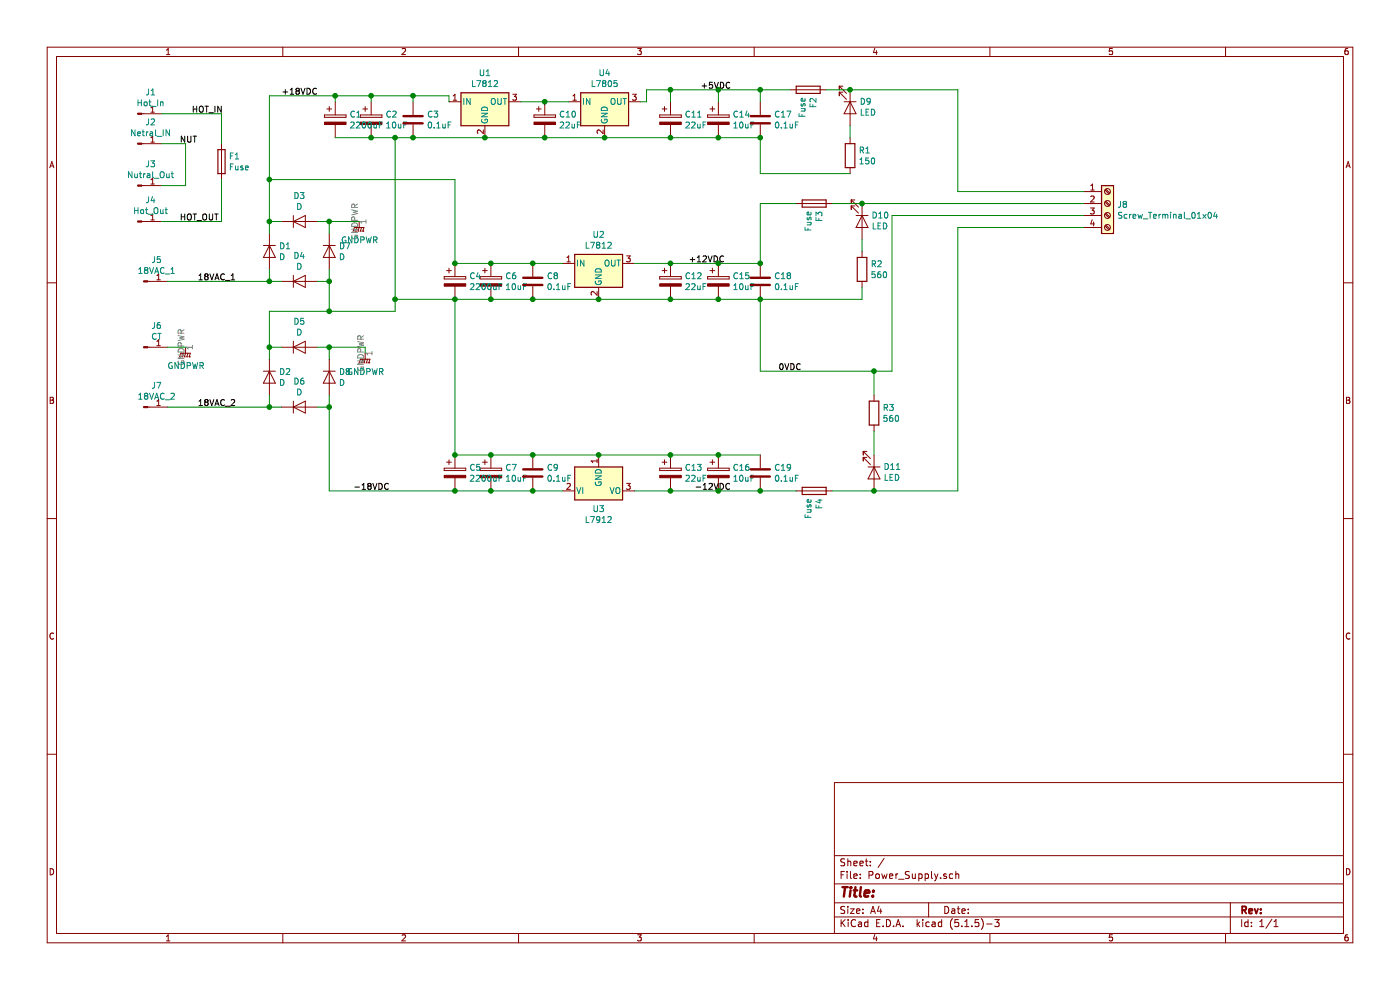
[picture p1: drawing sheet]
EESchema Schematic File Version 4
EELAYER 30 0
EELAYER END
$Descr A4 11693 8268
encoding utf-8
Sheet 1 1
Title ""
Date ""
Rev ""
Comp ""
Comment1 ""
Comment2 ""
Comment3 ""
Comment4 ""
$EndDescr
$Comp
L Device:Fuse F1
U 1 1
P 1850 1350
F 0 "F1" H 1910 1396 50  0000 L CNN
F 1 "Fuse" H 1910 1305 50  0000 L CNN
F 2 "Fuse_Holders_and_Fuses:Fuseholder5x20_horiz_open_inline_Type-I" V 1780 1350 50  0001 C CNN
F 3 "~" H 1850 1350 50  0001 C CNN
	1    1850 1350
	1    0    0    -1  
$EndComp
$Comp
L Device:C C9
U 1 1
P 4450 3950
F 0 "C9" H 4565 3996 50  0000 L CNN
F 1 "0.1uF" H 4565 3905 50  0000 L CNN
F 2 "Capacitors_SMD:C_1206_HandSoldering" H 4488 3800 50  0001 C CNN
F 3 "~" H 4450 3950 50  0001 C CNN
	1    4450 3950
	1    0    0    -1  
$EndComp
$Comp
L Device:C C8
U 1 1
P 4450 2350
F 0 "C8" H 4565 2396 50  0000 L CNN
F 1 "0.1uF " H 4565 2305 50  0000 L CNN
F 2 "Capacitors_SMD:C_1206_HandSoldering" H 4488 2200 50  0001 C CNN
F 3 "~" H 4450 2350 50  0001 C CNN
	1    4450 2350
	1    0    0    -1  
$EndComp
$Comp
L Device:C C18
U 1 1
P 6350 2350
F 0 "C18" H 6465 2396 50  0000 L CNN
F 1 "0.1uF" H 6465 2305 50  0000 L CNN
F 2 "Capacitors_SMD:C_1206_HandSoldering" H 6388 2200 50  0001 C CNN
F 3 "~" H 6350 2350 50  0001 C CNN
	1    6350 2350
	1    0    0    -1  
$EndComp
$Comp
L Device:C C19
U 1 1
P 6350 3950
F 0 "C19" H 6465 3996 50  0000 L CNN
F 1 "0.1uF" H 6465 3905 50  0000 L CNN
F 2 "Capacitors_SMD:C_1206_HandSoldering" H 6388 3800 50  0001 C CNN
F 3 "~" H 6350 3950 50  0001 C CNN
	1    6350 3950
	1    0    0    -1  
$EndComp
$Comp
L Regulator_Linear:L7812 U2
U 1 1
P 5000 2200
F 0 "U2" H 5000 2442 50  0000 C CNN
F 1 "L7812" H 5000 2351 50  0000 C CNN
F 2 "TO_SOT_Packages_SMD:TO-252-2" H 5025 2050 50  0001 L CIN
F 3 "http://www.st.com/content/ccc/resource/technical/document/datasheet/41/4f/b3/b0/12/d4/47/88/CD00000444.pdf/files/CD00000444.pdf/jcr:content/translations/en.CD00000444.pdf" H 5000 2150 50  0001 C CNN
	1    5000 2200
	1    0    0    -1  
$EndComp
$Comp
L Regulator_Linear:L7912 U3
U 1 1
P 5000 4100
F 0 "U3" H 5000 3951 50  0000 C CNN
F 1 "L7912" H 5000 3860 50  0000 C CNN
F 2 "TO_SOT_Packages_SMD:TO-263-2" H 5000 3900 50  0001 C CIN
F 3 "http://www.st.com/content/ccc/resource/technical/document/datasheet/c9/16/86/41/c7/2b/45/f2/CD00000450.pdf/files/CD00000450.pdf/jcr:content/translations/en.CD00000450.pdf" H 5000 4100 50  0001 C CNN
	1    5000 4100
	1    0    0    -1  
$EndComp
$Comp
L Device:CP C4
U 1 1
P 3800 2350
F 0 "C4" H 3918 2396 50  0000 L CNN
F 1 "2200uF" H 3918 2305 50  0000 L CNN
F 2 "Custom_Library:CP_Elec_18 x 21.5" H 3838 2200 50  0001 C CNN
F 3 "~" H 3800 2350 50  0001 C CNN
	1    3800 2350
	1    0    0    -1  
$EndComp
$Comp
L Device:CP C5
U 1 1
P 3800 3950
F 0 "C5" H 3918 3996 50  0000 L CNN
F 1 "2200uF" H 3918 3905 50  0000 L CNN
F 2 "Custom_Library:CP_Elec_18 x 21.5" H 3838 3800 50  0001 C CNN
F 3 "~" H 3800 3950 50  0001 C CNN
	1    3800 3950
	1    0    0    -1  
$EndComp
$Comp
L Device:R R3
U 1 1
P 7300 3450
F 0 "R3" H 7370 3496 50  0000 L CNN
F 1 "560" H 7370 3405 50  0000 L CNN
F 2 "Resistors_SMD:R_1210_HandSoldering" V 7230 3450 50  0001 C CNN
F 3 "~" H 7300 3450 50  0001 C CNN
	1    7300 3450
	1    0    0    -1  
$EndComp
$Comp
L Device:R R2
U 1 1
P 7200 2250
F 0 "R2" H 7270 2296 50  0000 L CNN
F 1 "560" H 7270 2205 50  0000 L CNN
F 2 "Resistors_SMD:R_1210_HandSoldering" V 7130 2250 50  0001 C CNN
F 3 "~" H 7200 2250 50  0001 C CNN
	1    7200 2250
	1    0    0    -1  
$EndComp
$Comp
L Device:LED D10
U 1 1
P 7200 1850
F 0 "D10" V 7147 1928 50  0000 L CNN
F 1 "LED" V 7238 1928 50  0000 L CNN
F 2 "LEDs:LED_1206_HandSoldering" H 7200 1850 50  0001 C CNN
F 3 "~" H 7200 1850 50  0001 C CNN
	1    7200 1850
	0    1    1    0   
$EndComp
$Comp
L Device:LED D11
U 1 1
P 7300 3950
F 0 "D11" V 7247 4028 50  0000 L CNN
F 1 "LED" V 7338 4028 50  0000 L CNN
F 2 "LEDs:LED_1206_HandSoldering" H 7300 3950 50  0001 C CNN
F 3 "~" H 7300 3950 50  0001 C CNN
	1    7300 3950
	0    1    1    0   
$EndComp
$Comp
L Connector:Conn_01x01_Male J7
U 1 1
P 1200 3400
F 0 "J7" H 1308 3581 50  0000 C CNN
F 1 "18VAC_2" H 1308 3490 50  0000 C CNN
F 2 "Custom_Library:TAB_Conn" H 1200 3400 50  0001 C CNN
F 3 "~" H 1200 3400 50  0001 C CNN
	1    1200 3400
	1    0    0    -1  
$EndComp
$Comp
L Connector:Conn_01x01_Male J6
U 1 1
P 1200 2900
F 0 "J6" H 1308 3081 50  0000 C CNN
F 1 "CT" H 1308 2990 50  0000 C CNN
F 2 "Custom_Library:TAB_Conn" H 1200 2900 50  0001 C CNN
F 3 "~" H 1200 2900 50  0001 C CNN
	1    1200 2900
	1    0    0    -1  
$EndComp
$Comp
L Connector:Conn_01x01_Male J1
U 1 1
P 1150 950
F 0 "J1" H 1258 1131 50  0000 C CNN
F 1 "Hot_In" H 1258 1040 50  0000 C CNN
F 2 "Custom_Library:TAB_Conn" H 1150 950 50  0001 C CNN
F 3 "~" H 1150 950 50  0001 C CNN
	1    1150 950 
	1    0    0    -1  
$EndComp
$Comp
L Connector:Conn_01x01_Male J2
U 1 1
P 1150 1200
F 0 "J2" H 1258 1381 50  0000 C CNN
F 1 "Netral_IN" H 1258 1290 50  0000 C CNN
F 2 "Custom_Library:TAB_Conn" H 1150 1200 50  0001 C CNN
F 3 "~" H 1150 1200 50  0001 C CNN
	1    1150 1200
	1    0    0    -1  
$EndComp
$Comp
L Connector:Conn_01x01_Male J3
U 1 1
P 1150 1550
F 0 "J3" H 1258 1731 50  0000 C CNN
F 1 "Nutral_Out" H 1258 1640 50  0000 C CNN
F 2 "Custom_Library:TAB_Conn" H 1150 1550 50  0001 C CNN
F 3 "~" H 1150 1550 50  0001 C CNN
	1    1150 1550
	1    0    0    -1  
$EndComp
$Comp
L Connector:Conn_01x01_Male J4
U 1 1
P 1150 1850
F 0 "J4" H 1258 2031 50  0000 C CNN
F 1 "Hot_Out" H 1258 1940 50  0000 C CNN
F 2 "Custom_Library:TAB_Conn" H 1150 1850 50  0001 C CNN
F 3 "~" H 1150 1850 50  0001 C CNN
	1    1150 1850
	1    0    0    -1  
$EndComp
$Comp
L Connector:Conn_01x01_Male J5
U 1 1
P 1200 2350
F 0 "J5" H 1308 2531 50  0000 C CNN
F 1 "18VAC_1" H 1308 2440 50  0000 C CNN
F 2 "Custom_Library:TAB_Conn" H 1200 2350 50  0001 C CNN
F 3 "~" H 1200 2350 50  0001 C CNN
	1    1200 2350
	1    0    0    -1  
$EndComp
Wire Wire Line
	1350 950  1850 950 
Wire Wire Line
	1850 950  1850 1200
Wire Wire Line
	1850 1500 1850 1850
Wire Wire Line
	1850 1850 1350 1850
Wire Wire Line
	1350 1200 1550 1200
Wire Wire Line
	1550 1200 1550 1550
Wire Wire Line
	1550 1550 1350 1550
$Comp
L power:GNDPWR #PWR0101
U 1 1
P 1550 2900
F 0 "#PWR0101" H 1550 2700 50  0001 C CNN
F 1 "GNDPWR" H 1554 2746 50  0000 C CNN
F 2 "" H 1550 2850 50  0001 C CNN
F 3 "" H 1550 2850 50  0001 C CNN
	1    1550 2900
	1    0    0    -1  
$EndComp
$Comp
L Device:D D1
U 1 1
P 2250 2100
F 0 "D1" V 2204 2179 50  0000 L CNN
F 1 "D" V 2295 2179 50  0000 L CNN
F 2 "Diodes_SMD:D_SMB" H 2250 2100 50  0001 C CNN
F 3 "~" H 2250 2100 50  0001 C CNN
	1    2250 2100
	0    1    1    0   
$EndComp
$Comp
L Device:D D3
U 1 1
P 2500 1850
F 0 "D3" H 2500 2066 50  0000 C CNN
F 1 "D" H 2500 1975 50  0000 C CNN
F 2 "Diodes_SMD:D_SMB" H 2500 1850 50  0001 C CNN
F 3 "~" H 2500 1850 50  0001 C CNN
	1    2500 1850
	1    0    0    -1  
$EndComp
$Comp
L Device:D D4
U 1 1
P 2500 2350
F 0 "D4" H 2500 2566 50  0000 C CNN
F 1 "D" H 2500 2475 50  0000 C CNN
F 2 "Diodes_SMD:D_SMB" H 2500 2350 50  0001 C CNN
F 3 "~" H 2500 2350 50  0001 C CNN
	1    2500 2350
	1    0    0    -1  
$EndComp
$Comp
L Device:D D7
U 1 1
P 2750 2100
F 0 "D7" V 2704 2179 50  0000 L CNN
F 1 "D" V 2795 2179 50  0000 L CNN
F 2 "Diodes_SMD:D_SMB" H 2750 2100 50  0001 C CNN
F 3 "~" H 2750 2100 50  0001 C CNN
	1    2750 2100
	0    1    1    0   
$EndComp
Wire Wire Line
	2250 1950 2250 1850
Wire Wire Line
	2250 1850 2350 1850
Wire Wire Line
	2650 1850 2750 1850
Wire Wire Line
	2750 1850 2750 1950
Wire Wire Line
	2750 2250 2750 2350
Wire Wire Line
	2750 2350 2650 2350
Wire Wire Line
	2350 2350 2250 2350
$Comp
L Device:D D2
U 1 1
P 2250 3150
F 0 "D2" V 2204 3229 50  0000 L CNN
F 1 "D" V 2295 3229 50  0000 L CNN
F 2 "Diodes_SMD:D_SMB" H 2250 3150 50  0001 C CNN
F 3 "~" H 2250 3150 50  0001 C CNN
	1    2250 3150
	0    1    1    0   
$EndComp
$Comp
L Device:D D5
U 1 1
P 2500 2900
F 0 "D5" H 2500 3116 50  0000 C CNN
F 1 "D" H 2500 3025 50  0000 C CNN
F 2 "Diodes_SMD:D_SMB" H 2500 2900 50  0001 C CNN
F 3 "~" H 2500 2900 50  0001 C CNN
	1    2500 2900
	1    0    0    -1  
$EndComp
$Comp
L Device:D D6
U 1 1
P 2500 3400
F 0 "D6" H 2500 3616 50  0000 C CNN
F 1 "D" H 2500 3525 50  0000 C CNN
F 2 "Diodes_SMD:D_SMB" H 2500 3400 50  0001 C CNN
F 3 "~" H 2500 3400 50  0001 C CNN
	1    2500 3400
	1    0    0    -1  
$EndComp
$Comp
L Device:D D8
U 1 1
P 2750 3150
F 0 "D8" V 2704 3229 50  0000 L CNN
F 1 "D" V 2795 3229 50  0000 L CNN
F 2 "Diodes_SMD:D_SMB" H 2750 3150 50  0001 C CNN
F 3 "~" H 2750 3150 50  0001 C CNN
	1    2750 3150
	0    1    1    0   
$EndComp
Wire Wire Line
	2250 3000 2250 2900
Wire Wire Line
	2250 2900 2350 2900
Wire Wire Line
	2650 2900 2750 2900
Wire Wire Line
	2750 2900 2750 3000
Wire Wire Line
	2750 3300 2750 3400
Wire Wire Line
	2750 3400 2650 3400
Wire Wire Line
	2350 3400 2250 3400
Wire Wire Line
	2250 3400 2250 3300
$Comp
L power:GNDPWR #PWR0102
U 1 1
P 3050 2950
F 0 "#PWR0102" H 3050 2750 50  0001 C CNN
F 1 "GNDPWR" H 3054 2796 50  0000 C CNN
F 2 "" H 3050 2900 50  0001 C CNN
F 3 "" H 3050 2900 50  0001 C CNN
	1    3050 2950
	1    0    0    -1  
$EndComp
$Comp
L power:GNDPWR #PWR0103
U 1 1
P 3000 1850
F 0 "#PWR0103" H 3000 1650 50  0001 C CNN
F 1 "GNDPWR" H 3004 1696 50  0000 C CNN
F 2 "" H 3000 1800 50  0001 C CNN
F 3 "" H 3000 1800 50  0001 C CNN
	1    3000 1850
	1    0    0    -1  
$EndComp
Wire Wire Line
	1400 2900 1550 2900
Wire Wire Line
	1400 3400 2250 3400
Connection ~ 2250 3400
Wire Wire Line
	2750 2900 3050 2900
Wire Wire Line
	3050 2900 3050 2950
Connection ~ 2750 2900
Wire Wire Line
	2250 2900 2250 2600
Wire Wire Line
	2250 2600 2750 2600
Wire Wire Line
	2750 2600 2750 2350
Connection ~ 2250 2900
Connection ~ 2750 2350
Wire Wire Line
	2250 2350 2250 2250
Wire Wire Line
	1400 2350 2250 2350
Connection ~ 2250 2350
Wire Wire Line
	2750 1850 3000 1850
Connection ~ 2750 1850
$Comp
L Device:CP C12
U 1 1
P 5600 2350
F 0 "C12" H 5718 2396 50  0000 L CNN
F 1 "22uF" H 5718 2305 50  0000 L CNN
F 2 "Capacitors_SMD:CP_Elec_6.3x5.7" H 5638 2200 50  0001 C CNN
F 3 "~" H 5600 2350 50  0001 C CNN
	1    5600 2350
	1    0    0    -1  
$EndComp
$Comp
L Device:CP C13
U 1 1
P 5600 3950
F 0 "C13" H 5718 3996 50  0000 L CNN
F 1 "22uF" H 5718 3905 50  0000 L CNN
F 2 "Capacitors_SMD:CP_Elec_6.3x5.7" H 5638 3800 50  0001 C CNN
F 3 "~" H 5600 3950 50  0001 C CNN
	1    5600 3950
	1    0    0    -1  
$EndComp
$Comp
L Device:C C3
U 1 1
P 3450 1000
F 0 "C3" H 3565 1046 50  0000 L CNN
F 1 "0.1uF" H 3565 955 50  0000 L CNN
F 2 "Capacitors_SMD:C_1206_HandSoldering" H 3488 850 50  0001 C CNN
F 3 "~" H 3450 1000 50  0001 C CNN
	1    3450 1000
	1    0    0    -1  
$EndComp
$Comp
L Device:C C17
U 1 1
P 6350 1000
F 0 "C17" H 6465 1046 50  0000 L CNN
F 1 "0.1uF" H 6465 955 50  0000 L CNN
F 2 "Capacitors_SMD:C_1206_HandSoldering" H 6388 850 50  0001 C CNN
F 3 "~" H 6350 1000 50  0001 C CNN
	1    6350 1000
	1    0    0    -1  
$EndComp
$Comp
L Device:CP C1
U 1 1
P 2800 1000
F 0 "C1" H 2918 1046 50  0000 L CNN
F 1 "2200uF" H 2918 955 50  0000 L CNN
F 2 "Custom_Library:CP_Elec_18 x 21.5" H 2838 850 50  0001 C CNN
F 3 "~" H 2800 1000 50  0001 C CNN
	1    2800 1000
	1    0    0    -1  
$EndComp
$Comp
L Device:R R1
U 1 1
P 7100 1300
F 0 "R1" H 7170 1346 50  0000 L CNN
F 1 "150" H 7170 1255 50  0000 L CNN
F 2 "Resistors_SMD:R_1210_HandSoldering" V 7030 1300 50  0001 C CNN
F 3 "~" H 7100 1300 50  0001 C CNN
	1    7100 1300
	1    0    0    -1  
$EndComp
$Comp
L Device:LED D9
U 1 1
P 7100 900
F 0 "D9" V 7047 978 50  0000 L CNN
F 1 "LED" V 7138 978 50  0000 L CNN
F 2 "LEDs:LED_1206_HandSoldering" H 7100 900 50  0001 C CNN
F 3 "~" H 7100 900 50  0001 C CNN
	1    7100 900 
	0    1    1    0   
$EndComp
$Comp
L Device:CP C11
U 1 1
P 5600 1000
F 0 "C11" H 5718 1046 50  0000 L CNN
F 1 "22uF" H 5718 955 50  0000 L CNN
F 2 "Capacitors_SMD:CP_Elec_6.3x5.7" H 5638 850 50  0001 C CNN
F 3 "~" H 5600 1000 50  0001 C CNN
	1    5600 1000
	1    0    0    -1  
$EndComp
$Comp
L Regulator_Linear:L7805 U4
U 1 1
P 5050 850
F 0 "U4" H 5050 1092 50  0000 C CNN
F 1 "L7805" H 5050 1001 50  0000 C CNN
F 2 "TO_SOT_Packages_SMD:TO-252-2" H 5075 700 50  0001 L CIN
F 3 "http://www.st.com/content/ccc/resource/technical/document/datasheet/41/4f/b3/b0/12/d4/47/88/CD00000444.pdf/files/CD00000444.pdf/jcr:content/translations/en.CD00000444.pdf" H 5050 800 50  0001 C CNN
	1    5050 850 
	1    0    0    -1  
$EndComp
$Comp
L Regulator_Linear:L7812 U1
U 1 1
P 4050 850
F 0 "U1" H 4050 1092 50  0000 C CNN
F 1 "L7812" H 4050 1001 50  0000 C CNN
F 2 "TO_SOT_Packages_SMD:TO-252-2" H 4075 700 50  0001 L CIN
F 3 "http://www.st.com/content/ccc/resource/technical/document/datasheet/41/4f/b3/b0/12/d4/47/88/CD00000444.pdf/files/CD00000444.pdf/jcr:content/translations/en.CD00000444.pdf" H 4050 800 50  0001 C CNN
	1    4050 850 
	1    0    0    -1  
$EndComp
$Comp
L Device:CP C10
U 1 1
P 4550 1000
F 0 "C10" H 4668 1046 50  0000 L CNN
F 1 "22uF" H 4668 955 50  0000 L CNN
F 2 "Capacitors_SMD:CP_Elec_6.3x5.7" H 4588 850 50  0001 C CNN
F 3 "~" H 4550 1000 50  0001 C CNN
	1    4550 1000
	1    0    0    -1  
$EndComp
Wire Wire Line
	2250 1850 2250 1500
Wire Wire Line
	2250 800  2800 800 
Wire Wire Line
	3750 800  3750 850 
Connection ~ 2250 1850
Wire Wire Line
	2800 850  2800 800 
Connection ~ 2800 800 
Wire Wire Line
	3450 850  3450 800 
Connection ~ 3450 800 
Wire Wire Line
	3450 800  3750 800 
Wire Wire Line
	4350 850  4550 850 
Wire Wire Line
	4750 850  4550 850 
Connection ~ 4550 850 
Wire Wire Line
	4050 1150 3450 1150
Wire Wire Line
	3450 1150 3300 1150
Connection ~ 3450 1150
Wire Wire Line
	2750 2600 3300 2600
Wire Wire Line
	3300 2600 3300 2500
Connection ~ 2750 2600
Connection ~ 3300 1150
Wire Wire Line
	4050 1150 4550 1150
Connection ~ 4050 1150
Wire Wire Line
	4550 1150 5050 1150
Connection ~ 4550 1150
Wire Wire Line
	5050 1150 5600 1150
Connection ~ 5050 1150
Connection ~ 5600 1150
Wire Wire Line
	5400 750  5400 850 
Wire Wire Line
	5400 850  5350 850 
Wire Wire Line
	5600 850  5600 750 
Connection ~ 5600 750 
Wire Wire Line
	5600 750  5400 750 
Wire Wire Line
	6350 850  6350 750 
Text Label 5850 750  0    50   ~ 0
+5VDC
Wire Wire Line
	3300 2500 3800 2500
Connection ~ 3300 2500
Wire Wire Line
	3300 2500 3300 1150
Connection ~ 3800 2500
Wire Wire Line
	4450 2500 5000 2500
Connection ~ 4450 2500
Wire Wire Line
	5000 2500 5600 2500
Connection ~ 5000 2500
Connection ~ 5600 2500
Wire Wire Line
	2250 1500 3800 1500
Connection ~ 2250 1500
Wire Wire Line
	2250 1500 2250 800 
Wire Wire Line
	3800 1500 3800 2200
Connection ~ 3800 2200
Wire Wire Line
	4700 2200 4450 2200
Connection ~ 4450 2200
Wire Wire Line
	5300 2200 5600 2200
Connection ~ 5600 2200
Wire Wire Line
	6350 3100 6350 2500
Connection ~ 6350 2500
Text Label 5750 2200 0    50   ~ 0
+12VDC
Text Label 6500 3100 0    50   ~ 0
0VDC
Wire Wire Line
	3800 3800 3800 2500
Connection ~ 3800 3800
Wire Wire Line
	5000 3800 4450 3800
Connection ~ 4450 3800
Wire Wire Line
	5600 3800 5000 3800
Connection ~ 5000 3800
Connection ~ 5600 3800
Wire Wire Line
	2750 3400 2750 4100
Wire Wire Line
	2750 4100 3800 4100
Connection ~ 2750 3400
Connection ~ 3800 4100
Wire Wire Line
	4700 4100 4450 4100
Connection ~ 4450 4100
Wire Wire Line
	5600 4100 5300 4100
Connection ~ 5600 4100
Wire Wire Line
	7300 3800 7300 3600
Text Label 5800 4100 0    50   ~ 0
-12VDC
Text Label 2950 4100 0    50   ~ 0
-18VDC
Text Label 2350 800  0    50   ~ 0
+18VDC
Text Label 1650 2350 0    50   ~ 0
18VAC_1
Text Label 1650 3400 0    50   ~ 0
18VAC_2
Text Label 1500 1200 0    50   ~ 0
NUT
Text Label 1600 950  0    50   ~ 0
HOT_IN
Text Label 1500 1850 0    50   ~ 0
HOT_OUT
$Comp
L Device:Fuse F2
U 1 1
P 6750 750
F 0 "F2" H 6810 796 50  0000 L CNN
F 1 "Fuse" H 6810 705 50  0000 L CNN
F 2 "Fuse_Holders_and_Fuses:Fuseholder5x20_horiz_open_inline_Type-I" V 6680 750 50  0001 C CNN
F 3 "~" H 6750 750 50  0001 C CNN
	1    6750 750 
	0    1    1    0   
$EndComp
$Comp
L Device:Fuse F3
U 1 1
P 6800 1700
F 0 "F3" H 6860 1746 50  0000 L CNN
F 1 "Fuse" H 6860 1655 50  0000 L CNN
F 2 "Fuse_Holders_and_Fuses:Fuseholder5x20_horiz_open_inline_Type-I" V 6730 1700 50  0001 C CNN
F 3 "~" H 6800 1700 50  0001 C CNN
	1    6800 1700
	0    1    1    0   
$EndComp
$Comp
L Device:Fuse F4
U 1 1
P 6800 4100
F 0 "F4" H 6860 4146 50  0000 L CNN
F 1 "Fuse" H 6860 4055 50  0000 L CNN
F 2 "Fuse_Holders_and_Fuses:Fuseholder5x20_horiz_open_inline_Type-I" V 6730 4100 50  0001 C CNN
F 3 "~" H 6800 4100 50  0001 C CNN
	1    6800 4100
	0    1    1    0   
$EndComp
Wire Wire Line
	2800 1150 3100 1150
Wire Wire Line
	2800 800  3100 800 
Wire Wire Line
	3800 2200 4100 2200
Wire Wire Line
	3800 2500 4100 2500
Wire Wire Line
	3800 3800 4100 3800
Wire Wire Line
	3800 4100 4100 4100
Wire Wire Line
	5600 1150 6000 1150
Wire Wire Line
	5600 2200 6000 2200
Wire Wire Line
	5600 2500 6000 2500
Wire Wire Line
	5600 750  6000 750 
Wire Wire Line
	5600 3800 6000 3800
Wire Wire Line
	5600 4100 6000 4100
$Comp
L Device:CP C2
U 1 1
P 3100 1000
F 0 "C2" H 3218 1046 50  0000 L CNN
F 1 "10uF" H 3218 955 50  0000 L CNN
F 2 "Capacitors_SMD:CP_Elec_5x5.3" H 3138 850 50  0001 C CNN
F 3 "~" H 3100 1000 50  0001 C CNN
	1    3100 1000
	1    0    0    -1  
$EndComp
Connection ~ 3100 1150
Wire Wire Line
	3100 1150 3300 1150
$Comp
L Device:CP C6
U 1 1
P 4100 2350
F 0 "C6" H 4218 2396 50  0000 L CNN
F 1 "10uF" H 4218 2305 50  0000 L CNN
F 2 "Capacitors_SMD:CP_Elec_5x5.3" H 4138 2200 50  0001 C CNN
F 3 "~" H 4100 2350 50  0001 C CNN
	1    4100 2350
	1    0    0    -1  
$EndComp
Connection ~ 4100 2200
Wire Wire Line
	4100 2200 4450 2200
Connection ~ 4100 2500
Wire Wire Line
	4100 2500 4450 2500
$Comp
L Device:CP C7
U 1 1
P 4100 3950
F 0 "C7" H 4218 3996 50  0000 L CNN
F 1 "10uF" H 4218 3905 50  0000 L CNN
F 2 "Capacitors_SMD:CP_Elec_5x5.3" H 4138 3800 50  0001 C CNN
F 3 "~" H 4100 3950 50  0001 C CNN
	1    4100 3950
	1    0    0    -1  
$EndComp
Connection ~ 4100 3800
Wire Wire Line
	4100 3800 4450 3800
Connection ~ 4100 4100
Wire Wire Line
	4100 4100 4450 4100
$Comp
L Device:CP C14
U 1 1
P 6000 1000
F 0 "C14" H 6118 1046 50  0000 L CNN
F 1 "10uF" H 6118 955 50  0000 L CNN
F 2 "Capacitors_SMD:CP_Elec_5x5.3" H 6038 850 50  0001 C CNN
F 3 "~" H 6000 1000 50  0001 C CNN
	1    6000 1000
	1    0    0    -1  
$EndComp
Connection ~ 6000 1150
Wire Wire Line
	6000 1150 6350 1150
$Comp
L Device:CP C15
U 1 1
P 6000 2350
F 0 "C15" H 6118 2396 50  0000 L CNN
F 1 "10uF" H 6118 2305 50  0000 L CNN
F 2 "Capacitors_SMD:CP_Elec_5x5.3" H 6038 2200 50  0001 C CNN
F 3 "~" H 6000 2350 50  0001 C CNN
	1    6000 2350
	1    0    0    -1  
$EndComp
Connection ~ 6000 2200
Wire Wire Line
	6000 2200 6350 2200
Connection ~ 6000 2500
Wire Wire Line
	6000 2500 6350 2500
$Comp
L Device:CP C16
U 1 1
P 6000 3950
F 0 "C16" H 6118 3996 50  0000 L CNN
F 1 "10uF" H 6118 3905 50  0000 L CNN
F 2 "Capacitors_SMD:CP_Elec_5x5.3" H 6038 3800 50  0001 C CNN
F 3 "~" H 6000 3950 50  0001 C CNN
	1    6000 3950
	1    0    0    -1  
$EndComp
Connection ~ 6000 3800
Wire Wire Line
	6000 3800 6350 3800
Connection ~ 6000 4100
Wire Wire Line
	6000 4100 6350 4100
Wire Wire Line
	3100 850  3100 800 
Connection ~ 3100 800 
Wire Wire Line
	3100 800  3450 800 
Wire Wire Line
	6000 850  6000 750 
Connection ~ 6000 750 
Wire Wire Line
	6000 750  6350 750 
Wire Wire Line
	6350 750  6600 750 
Connection ~ 6350 750 
Wire Wire Line
	6900 750  7100 750 
Wire Wire Line
	7100 1050 7100 1150
Wire Wire Line
	7100 1450 6350 1450
Wire Wire Line
	6350 1450 6350 1150
Connection ~ 6350 1150
Connection ~ 7100 750 
Wire Wire Line
	6650 1700 6350 1700
Wire Wire Line
	6350 1700 6350 2200
Connection ~ 6350 2200
Wire Wire Line
	6950 1700 7200 1700
Connection ~ 7200 1700
Wire Wire Line
	7200 2000 7200 2100
Wire Wire Line
	7200 2400 7200 2500
Wire Wire Line
	7200 2500 6350 2500
Wire Wire Line
	6350 3100 7300 3100
Wire Wire Line
	7300 3300 7300 3100
Connection ~ 7300 3100
Wire Wire Line
	7300 3100 7450 3100
Wire Wire Line
	6350 4100 6650 4100
Connection ~ 6350 4100
Wire Wire Line
	6950 4100 7300 4100
Wire Wire Line
	8000 4100 7300 4100
Connection ~ 7300 4100
$Comp
L Connector:Screw_Terminal_01x04 J8
U 1 1
P 9250 1700
F 0 "J8" H 9330 1692 50  0000 L CNN
F 1 "Screw_Terminal_01x04" H 9330 1601 50  0000 L CNN
F 2 "Connectors_Terminal_Blocks:TerminalBlock_bornier-4_P5.08mm" H 9250 1700 50  0001 C CNN
F 3 "~" H 9250 1700 50  0001 C CNN
	1    9250 1700
	1    0    0    -1  
$EndComp
Wire Wire Line
	7200 1700 9050 1700
Wire Wire Line
	7450 1800 9050 1800
Wire Wire Line
	7450 1800 7450 3100
Wire Wire Line
	9050 1900 8000 1900
Wire Wire Line
	8000 1900 8000 4100
Wire Wire Line
	9050 1600 8000 1600
Wire Wire Line
	8000 1600 8000 750 
Wire Wire Line
	8000 750  7100 750 
$EndSCHEMATC
